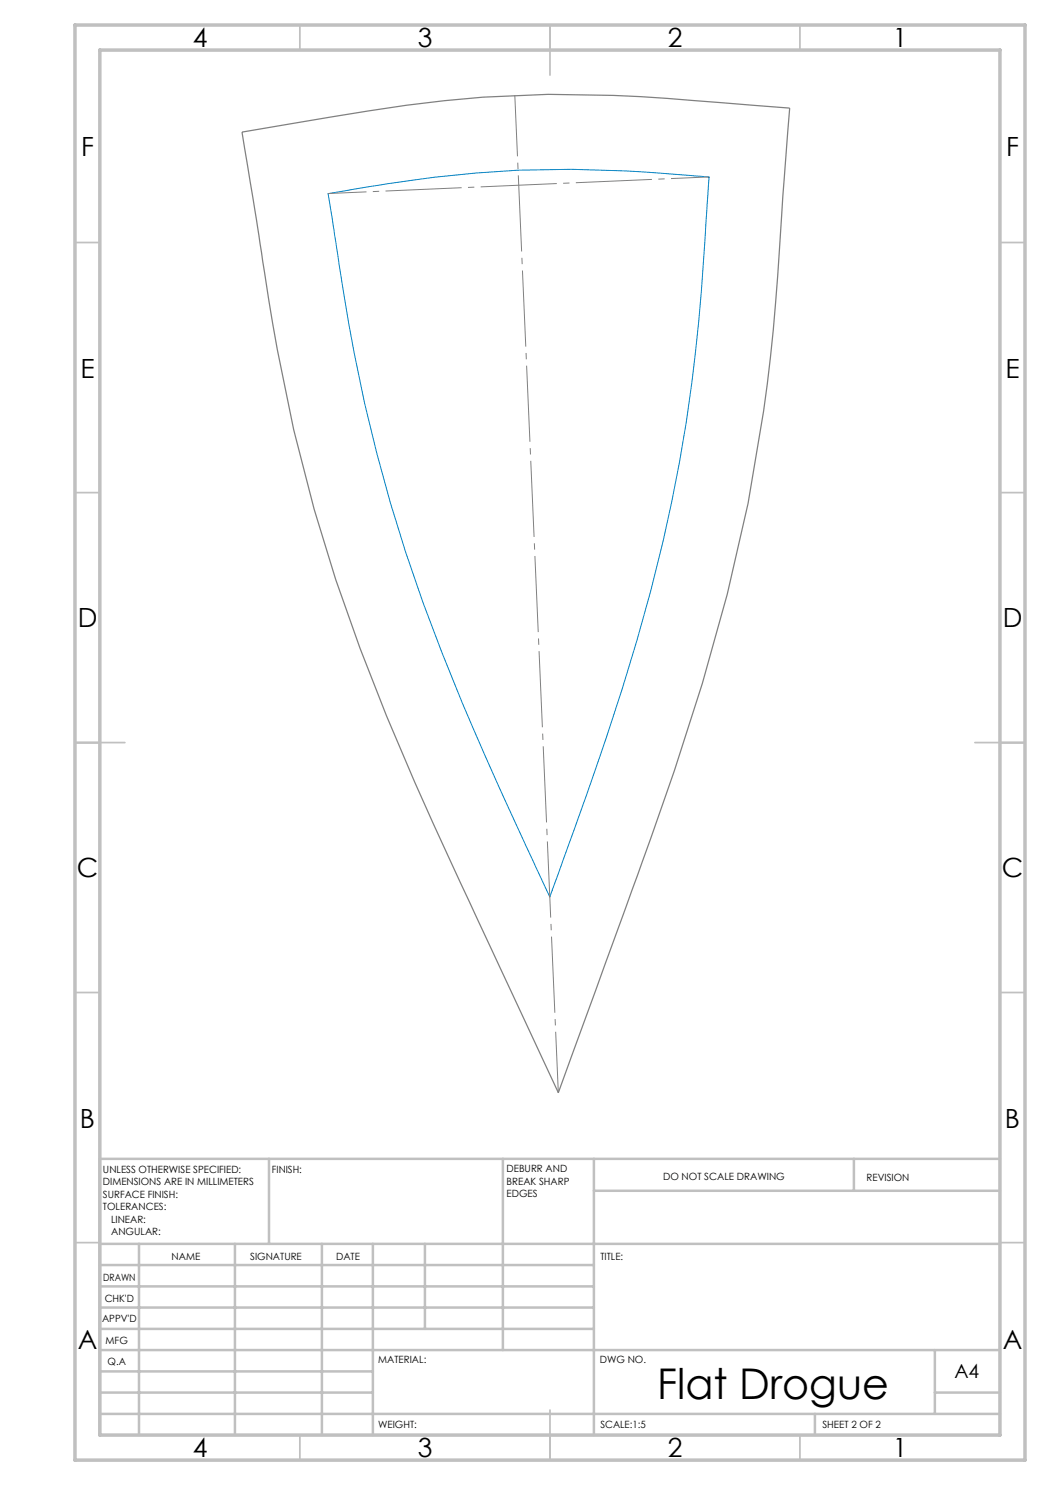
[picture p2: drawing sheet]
<svg xmlns="http://www.w3.org/2000/svg" width="210mm" height="297mm" viewBox="0 0 210 297" stroke-linecap="round" stroke-linejoin="round" font-family="sans-serif">
<path d="M65.6 38.7l5.1-.9a288.7 288.7 0 0 1 32.9-3.8 265.3 265.3 0 0 1 32.6 1l5.6 .4-.6 9.2a414.8 414.8 0 0 1-5.3 47.7 428.1 428.1 0 0 1-18.6 66.6l-7.3 20.5-5.4-11.6a656 656 0 0 1-20-47.3 352.8 352.8 0 0 1-17.3-70.8z" fill="none" stroke="#0080c0" stroke-width=".2"/>
<path d="M111.7 218.5l-19.6-42a720.8 720.8 0 0 1-20.1-46.9 362.3 362.3 0 0 1-18.7-72.5l-4.9-30.7 9.5-1.6a439.2 439.2 0 0 1 38.7-5.4 271.7 271.7 0 0 1 42 .7l19.3 1.5-1.3 17.7a544.8 544.8 0 0 1-3.9 42.9 389.6 389.6 0 0 1-17.8 72l-7.4 20.9-15.8 43.5" fill="none" stroke="#808080" stroke-width=".25"/>
<path d="M65.7 38.7l76.1-3.3" fill="none" stroke="#808080" stroke-width=".2" stroke-dasharray="15.2 1.3 1.3 1.3" stroke-dashoffset="7.6" stroke-linecap="butt"/>
<path d="M103 19.1l8.7 199.5" fill="none" stroke="#808080" stroke-width=".2" stroke-dasharray="15.2 1.3 1.3 1.3" stroke-dashoffset="3" stroke-linecap="butt"/>
<g fill="none" stroke="#c0c0c0" stroke-width=".35">
<path d="M60 5v5M110 5v10M160 5v5M15 48.5h5M200 48.5h5M15 98.5h5M200 98.5h5M15 148.5h10M195 148.5h10M15 198.5h5M200 198.5h5M15 248.5h5"/>
<path d="M200 248.5h5M60 287v5M110 282v10M160 287v5"/>
</g>
<g fill="none" stroke="#c0c0c0" stroke-width=".5">
<path d="M53.8 231.8v17M100.6 231.8v38.2M118.8 231.8v55.2M118.8 238.2h81.2M170.8 231.8v6.4M200 231.8h-180v55.2M20 248.8h180M20 257.3h98.8M20 253h98.8M27.8 248.8v38.2M47 248.8v38.2M64.4 248.8v38.2"/>
<path d="M74.6 248.8v38.2M85 248.8v17M20 265.8h98.8M20 261.5h98.8M20 278.5h54.6M20 274.3h54.6M20 270h180M187 278.5h13M187 270v12.8M20 282.8h180M163 282.8v4.2"/>
</g>
<path d="M15 5h190v287h-190zM20 10h180v277h-180z" fill="none" stroke="#c0c0c0" stroke-width=".7"/>
<text font-size="8.5" x="131.4" y="279.7">Flat Drogue</text>
<g font-size="5.3">
<text x="38.5" y="9.5">4</text>
<text x="83.5" y="9.5">3</text>
<text x="133.6" y="9.5">2</text>
<text x="178.6" y="9.5">1</text>
<text x="16.2" y="31.2">F</text>
<text x="201.2" y="31.2">F</text>
<text x="16.1" y="75.5">E</text>
<text x="201.1" y="75.5">E</text>
<text x="15.5" y="125.5">D</text>
<text x="200.5" y="125.5">D</text>
<text x="15.4" y="175.5">C</text>
<text x="200.4" y="175.5">C</text>
<text x="16" y="225.5">B</text>
<text x="201" y="225.5">B</text>
<text x="15.5" y="269.7">A</text>
<text x="200.5" y="269.7">A</text>
<text x="38.5" y="291.5">4</text>
<text x="83.5" y="291.5">3</text>
<text x="133.6" y="291.5">2</text>
<text x="178.6" y="291.5">1</text>
</g>
<text font-size="3.9" x="190.9" y="275.5">A4</text>
<g font-size="2">
<text x="20.6" y="234.6">UNLESS OTHERWISE SPECIFIED:</text>
<text x="20.6" y="237.1">DIMENSIONS ARE IN MILLIMETERS</text>
<text x="20.6" y="239.6">SURFACE FINISH:</text>
<text x="54.4" y="234.6">FINISH:</text>
<text x="101.3" y="234.5">DEBURR AND</text>
<text x="101.3" y="237">BREAK SHARP</text>
<text x="101.3" y="239.5">EDGES</text>
<text x="132.6" y="236">DO NOT SCALE DRAWING</text>
<text x="173.3" y="236.2">REVISION</text>
<text x="20.6" y="242.1">TOLERANCES:</text>
<text x="22.2" y="244.6">LINEAR:</text>
<text x="22.2" y="247.1">ANGULAR:</text>
<text x="34.3" y="252">NAME</text>
<text x="50" y="251.9">SIGNATURE</text>
<text x="67.2" y="251.9">DATE</text>
<text x="120.1" y="251.9">TITLE:</text>
<text x="20.6" y="256.1">DRAWN</text>
<text x="20.9" y="260.3">CHK'D</text>
<text x="20.4" y="264.4">APPV'D</text>
<text x="21.1" y="268.8">MFG</text>
<text x="21.5" y="273">Q.A</text>
<text x="75.6" y="272.5">MATERIAL:</text>
<text x="120" y="272.5">DWG NO.</text>
<text x="75.6" y="285.5">WEIGHT:</text>
<text x="120.1" y="285.6">SCALE:1:5</text>
<text x="164.5" y="285.6">SHEET 2 OF 2</text>
</g>
</svg>
